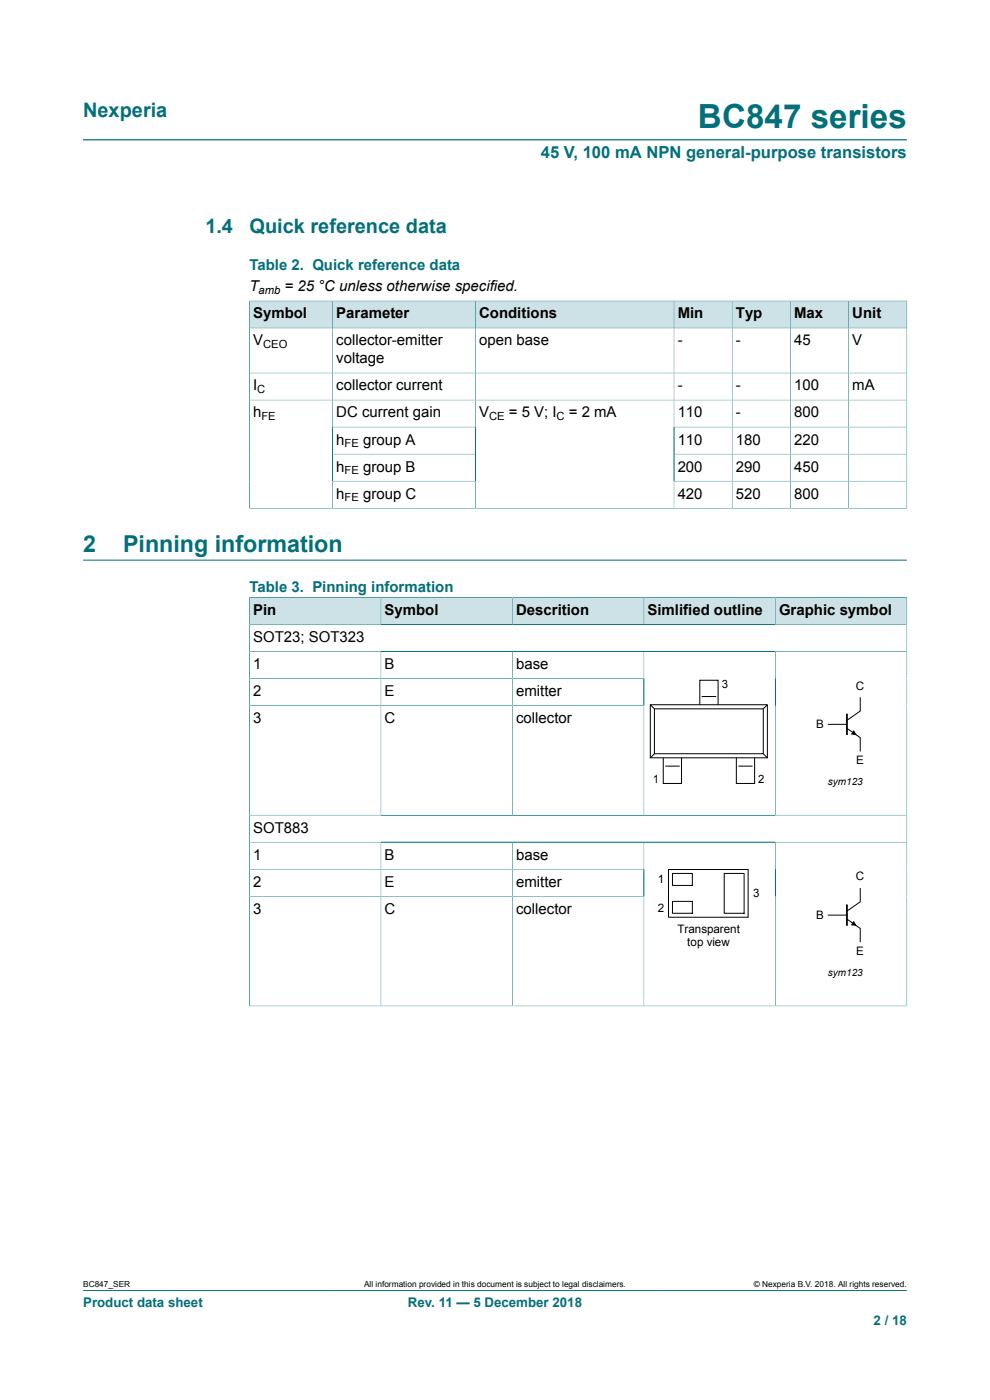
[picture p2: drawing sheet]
<svg xmlns="http://www.w3.org/2000/svg" width="210mm" height="297mm" viewBox="0 0 210 297" stroke-linecap="round" stroke-linejoin="round" font-family="sans-serif">
<path d="M17.6 29.7h174.8" fill="none" stroke="#036f7b" stroke-width=".21"/>
<path d="M53 63.9h17.5v5.6h-17.5z" fill="#cde2e7"/>
<path d="M52.9 63.8v5.8h17.7v-5.7h-17.8" fill="none" stroke="#036f7b" stroke-width=".21"/>
<path d="M70.6 63.9h30.2v5.6h-30.2z" fill="#cde2e7"/>
<path d="M70.6 63.9h30.3v5.7h-30.3z" fill="none" stroke="#036f7b" stroke-width=".21"/>
<path d="M100.9 63.9h42v5.6h-42z" fill="#cde2e7"/>
<path d="M100.9 63.9h42.1v5.7h-42.1z" fill="none" stroke="#036f7b" stroke-width=".21"/>
<path d="M143 63.9h12.2v5.6h-12.2z" fill="#cde2e7"/>
<path d="M143 63.9h12.3v5.7h-12.3z" fill="none" stroke="#036f7b" stroke-width=".21"/>
<path d="M155.4 63.9h12.2v5.6h-12.2z" fill="#cde2e7"/>
<path d="M155.3 63.9h12.4v5.7h-12.4z" fill="none" stroke="#036f7b" stroke-width=".21"/>
<path d="M167.7 63.9h12.2v5.6h-12.2z" fill="#cde2e7"/>
<path d="M167.7 63.9h12.3v5.7h-12.3z" fill="none" stroke="#036f7b" stroke-width=".21"/>
<path d="M180.1 63.9h12.2v5.6h-12.2z" fill="#cde2e7"/>
<g fill="none" stroke="#036f7b" stroke-width=".21">
<path d="M52.9 79.1h139.5M70.6 69.6v38.2M100.9 69.6v38.2M143 69.6v38.2M155.3 69.6v38.2M167.7 69.6v38.2M192.4 63.8v44.1M192.4 69.6h-139.5v38.3M192.4 63.9h-12.4v43.9M52.9 84.9h139.5M70.6 90.6h30.3M70.6 96.3h30.3"/>
<path d="M143 90.6h49.4M143 96.3h49.4M17.6 118.8h174.8M52.8 107.8h139.6M70.6 102.1h30.3M143 102.1h49.4"/>
</g>
<path d="M53 126.8h27.7v5.6h-27.7z" fill="#cde2e7"/>
<path d="M52.9 126.7v5.8h27.9v-5.8h-28" fill="none" stroke="#036f7b" stroke-width=".21"/>
<path d="M80.9 126.8h27.7v5.6h-27.7z" fill="#cde2e7"/>
<path d="M80.8 126.7h27.9v5.8h-27.9z" fill="none" stroke="#036f7b" stroke-width=".21"/>
<path d="M108.8 126.8h27.7v5.6h-27.7z" fill="#cde2e7"/>
<path d="M108.7 126.7h27.9v5.8h-27.9z" fill="none" stroke="#036f7b" stroke-width=".21"/>
<path d="M136.7 126.8h27.7v5.6h-27.7z" fill="#cde2e7"/>
<path d="M136.6 126.7h27.9v5.8h-27.9z" fill="none" stroke="#036f7b" stroke-width=".21"/>
<path d="M164.5 126.8h27.8v5.6h-27.8z" fill="#cde2e7"/>
<g fill="none" stroke="#036f7b" stroke-width=".21">
<path d="M52.9 138.2h139.5M80.8 138.2v34.7M108.7 138.2v34.7M136.6 138.2v34.7M164.5 138.2v34.7M192.4 126.7v86.8M192.4 132.5h-139.5v81M192.4 126.7h-27.9v5.8M52.9 143.9h83.7M52.9 149.7h83.7M52.9 172.9h139.5M52.9 178.7h139.5"/>
<path d="M80.8 178.7v34.7M108.7 178.7v34.7M136.6 178.7v34.7M164.5 178.7v34.7M52.9 184.4h83.7M52.9 190.1h83.7M52.8 213.4h139.6M17.6 273.8h174.8"/>
</g>
<g fill="none" stroke="#000" stroke-width=".21">
<path d="M137.9 149.5h24.9v11.3h-24.9zM137.9 149.5l.9 .9M138.8 150.4h23.1v9.5h-23.1zM138.8 159.9l-.9 .9M148.4 149.5v-5.2h3.9v5.2M148.8 147.8h3.1M161.9 159.9l.9 .9M162.8 149.5l-.9 .9M175.7 153.7h4M179.7 154.5l2.8 2v2.8M182.5 148v2.8l-2.8 2M140.7 160.7v5.5h3.9v-5.4"/>
<path d="M141.1 162.5h3.1M156.2 160.7v5.5h3.9v-5.4M156.6 162.5h3M141.8 184.5h16.9v10.1h-16.9zM142.6 185.3h4.3v2.5h-4.3zM142.6 191.2h4.3v2.5h-4.3zM153.6 185.3h4.2v8.4h-4.2zM175.7 194.1h4M179.7 195l2.8 2v2.8M182.5 188.5v2.8l-2.8 2"/>
</g>
<path d="M181.1 154.9l.6 1.1-1.2-.2zM181.1 195.3l.6 1.2-1.2-.2z" fill="#000"/>
<path d="M179.7 151.4v4.5M179.7 191.9v4.5" fill="none" stroke="#000" stroke-width=".38"/>
<text font-size="7.1" fill="#036f7b" x="148.1" y="27.2">BC847 series</text>
<g font-size="4.9" fill="#036f7b">
<text x="17.6" y="117.1">2</text>
<text x="26.1" y="117.1">Pinning information</text>
</g>
<g font-size="4.2" fill="#036f7b">
<text x="17.6" y="24.8">Nexperia</text>
<text x="43.6" y="49.5">1.4</text>
<text x="52.9" y="49.5">Quick reference data</text>
</g>
<text font-size="3.5" fill="#036f7b" x="114.7" y="33.5">45 V, 100 mA NPN general-purpose transistors</text>
<g font-size="3.2" fill="#036f7b">
<text x="52.9" y="57.2">Table 2. Quick reference data</text>
<text x="52.9" y="125.6">Table 3. Pinning information</text>
</g>
<g font-size="3.2">
<text x="52.9" y="61.7">T</text>
<text x="60.4" y="61.7">= 25 °C unless otherwise specified.</text>
<text x="53.7" y="67.5">Symbol</text>
<text x="71.3" y="67.5">Parameter</text>
<text x="101.6" y="67.5">Conditions</text>
<text x="143.7" y="67.5">Min</text>
<text x="156.1" y="67.5">Typ</text>
<text x="168.4" y="67.5">Max</text>
<text x="180.8" y="67.5">Unit</text>
<text x="53.7" y="73.3">V</text>
<text x="71.3" y="73.3">collector-emitter</text>
<text x="71.3" y="77.1">voltage</text>
<text x="101.6" y="73.3">open base</text>
<text x="143.7" y="73.3">-</text>
<text x="156.1" y="73.3">-</text>
<text x="168.4" y="73.3">45</text>
<text x="180.8" y="73.3">V</text>
<text x="53.7" y="82.8">I</text>
<text x="71.3" y="82.8">collector current</text>
<text x="143.7" y="82.8">-</text>
<text x="156.1" y="82.8">-</text>
<text x="168.4" y="82.8">100</text>
<text x="180.8" y="82.8">mA</text>
<text x="53.7" y="88.6">h</text>
<text x="71.3" y="88.6">DC current gain</text>
<text x="101.6" y="88.6">V</text>
<text x="107.9" y="88.6">= 5 V; I</text>
<text x="120.7" y="88.6">= 2 mA</text>
<text x="143.7" y="88.6">110</text>
<text x="156.1" y="88.6">-</text>
<text x="168.4" y="88.6">800</text>
<text x="71.3" y="94.3">h</text>
<text x="77" y="94.3">group A</text>
<text x="143.7" y="94.3">110</text>
<text x="156.1" y="94.3">180</text>
<text x="168.4" y="94.3">220</text>
<text x="71.3" y="100">h</text>
<text x="77" y="100">group B</text>
<text x="143.7" y="100">200</text>
<text x="156.1" y="100">290</text>
<text x="168.4" y="100">450</text>
<text x="71.3" y="105.8">h</text>
<text x="77" y="105.8">group C</text>
<text x="143.7" y="105.8">420</text>
<text x="156.1" y="105.8">520</text>
<text x="168.4" y="105.8">800</text>
<text x="53.7" y="130.4">Pin</text>
<text x="81.6" y="130.4">Symbol</text>
<text x="109.5" y="130.4">Descrition</text>
<text x="137.4" y="130.4">Simlified outline</text>
<text x="165.2" y="130.4">Graphic symbol</text>
<text x="53.7" y="136.2">SOT23; SOT323</text>
<text x="53.7" y="141.9">1</text>
<text x="81.6" y="141.9">B</text>
<text x="109.5" y="141.9">base</text>
<text x="53.7" y="147.6">2</text>
<text x="81.6" y="147.6">E</text>
<text x="109.5" y="147.6">emitter</text>
<text x="53.7" y="153.4">3</text>
<text x="81.6" y="153.4">C</text>
<text x="109.5" y="153.4">collector</text>
<text x="53.7" y="176.6">SOT883</text>
<text x="53.7" y="182.4">1</text>
<text x="81.6" y="182.4">B</text>
<text x="109.5" y="182.4">base</text>
<text x="53.7" y="188.1">2</text>
<text x="81.6" y="188.1">E</text>
<text x="109.5" y="188.1">emitter</text>
<text x="53.7" y="193.8">3</text>
<text x="81.6" y="193.8">C</text>
<text x="109.5" y="193.8">collector</text>
</g>
<g font-size="2.8" fill="#036f7b">
<text x="17.6" y="277.3">Product data sheet</text>
<text x="86.5" y="277.3">Rev. 11 — 5 December 2018</text>
<text x="185.3" y="281">2 / 18</text>
</g>
<g font-size="2.5">
<text x="181.6" y="146.3">C</text>
<text x="173.1" y="154.5">B</text>
<text x="181.6" y="162.1">E</text>
<text x="139.6" y="187.3">1</text>
<text x="159.8" y="190.3">3</text>
<text x="181.6" y="186.8">C</text>
<text x="139.6" y="193.4">2</text>
<text x="143.7" y="197.9">Transparent</text>
<text x="173.1" y="194.9">B</text>
<text x="145.8" y="200.6">top view</text>
<text x="181.6" y="202.6">E</text>
</g>
<g font-size="2.4">
<text x="54.9" y="62.3">amb</text>
<text x="55.8" y="73.9">CEO</text>
<text x="54.6" y="83.4">C</text>
<text x="55.5" y="89.2">FE</text>
<text x="103.7" y="89.2">CE</text>
<text x="118.1" y="89.2">C</text>
<text x="73.1" y="94.9">FE</text>
<text x="73.1" y="100.7">FE</text>
<text x="73.1" y="106.4">FE</text>
<text x="153.1" y="145.9">3</text>
<text x="138.5" y="166.2">1</text>
<text x="160.9" y="166.2">2</text>
</g>
<g font-size="2.1">
<text x="175.6" y="166.6">sym123</text>
<text x="175.6" y="207.1">sym123</text>
</g>
<g font-size="1.8">
<text x="17.6" y="273.1">BC847_SER</text>
<text x="77.2" y="273.1">All information provided in this document is subject to legal disclaimers.</text>
<text x="159.9" y="273.1">© Nexperia B.V. 2018. All rights reserved.</text>
</g>
</svg>
